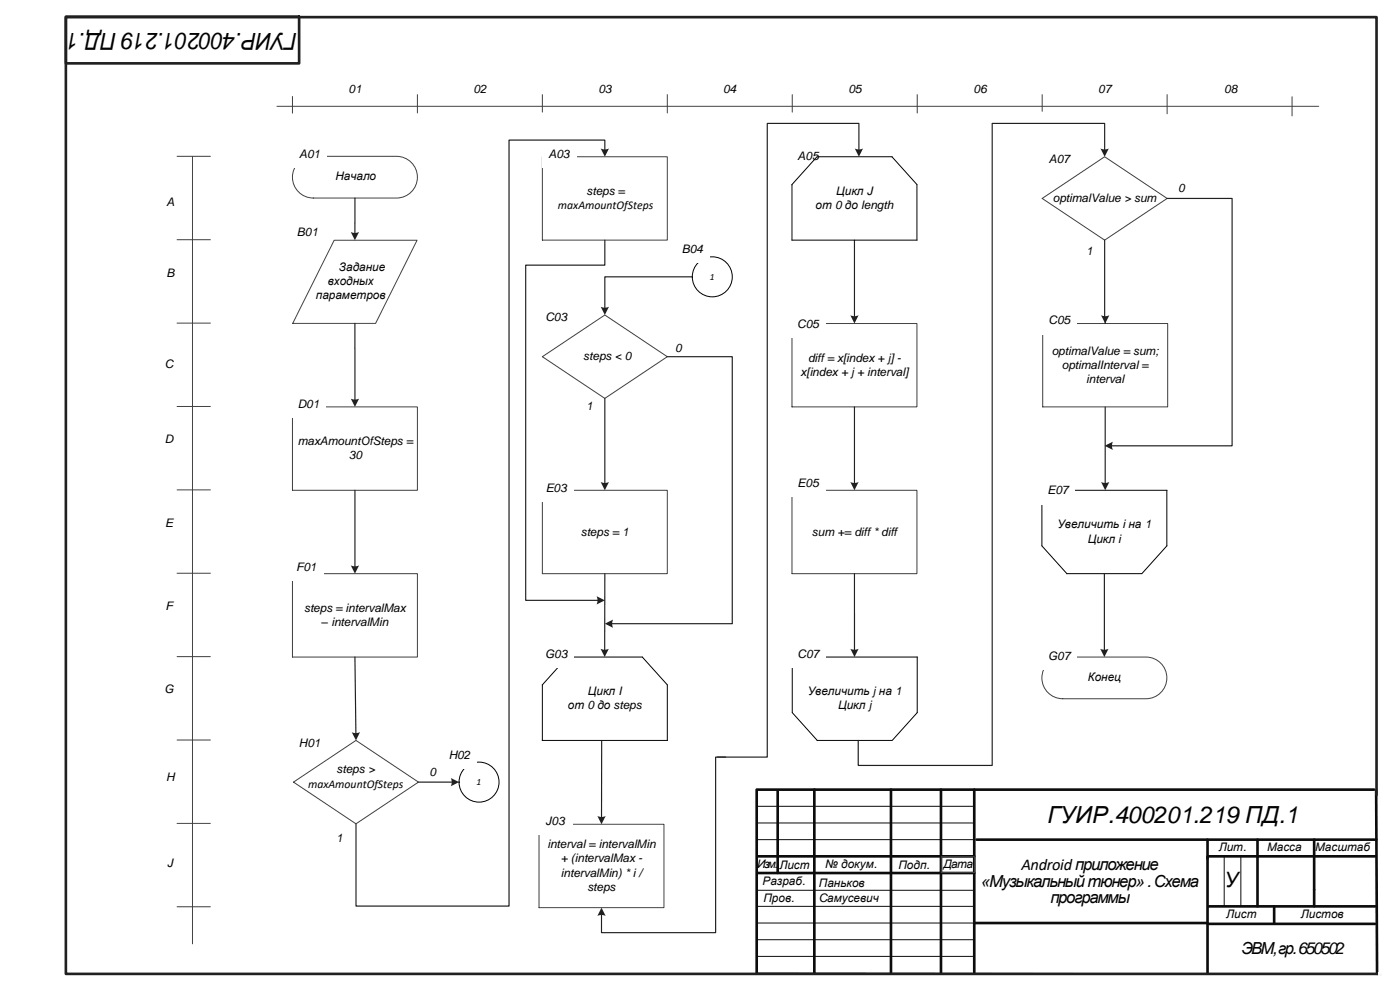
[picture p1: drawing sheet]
<svg xmlns="http://www.w3.org/2000/svg" width="420mm" height="297mm" viewBox="0 0 420 297" stroke-linecap="round" stroke-linejoin="round" font-family="sans-serif">
<g fill="none" stroke="#404040" stroke-width=".3">
<path d="M83.1 31.9h312.7M87.8 28.9v5M125.3 28.4v5.5M162.8 28.4v5.2M200.3 28.4v5.5M237.8 28.4v5.2M275.3 28.4v5.5M312.8 28.4v5M350.3 28.4v5.7M53.1 46.9h10M57.8 46.9v236.1M162.8 47h37.5v25h-37.5z"/>
<path d="M53.1 71.9h10M100.3 72h24.9l-12.5 25h-24.9zM53.1 96.9h10M162.8 106.9l18.7-12.5 18.8 12.5-18.8 12.5zM53.1 121.9h10M87.8 122h37.5v25h-37.5zM53.1 146.9h10M162.8 147h37.5v25h-37.5zM237.7 147h37.5v25h-37.5zM53.1 171.9h10M87.8 172h37.5v25h-37.5zM53.1 196.9h10"/>
<path d="M53.1 221.9h10M282.5 256.9h10v4.7h-10z"/>
</g>
<path d="M170.3 197h22.5l7.5 8.3v16.7h-37.5v-16.7z" fill="none" stroke="#000" stroke-width=".3"/>
<g fill="none" stroke="#0c0c0c" stroke-width=".79">
<path d="M227.1 236.7v55.1M227.4 236.7h185M233.4 237.3v24.5M244.4 236.7v55.1M267.4 236.7v55.1M282.4 236.7v55.1M292.4 236.7v55.1M413 237l.3 55M227.4 256.8h65M293.1 251.7h120M362.4 251.7v40.1M362.8 256.8h50"/>
<path d="M377.4 251.7v20.1M394.4 251.7v20.1M227.4 261.8h65M292.4 276.7h70M362.8 271.8h50M362.8 277h49.9M382.4 271.8v4.9"/>
</g>
<path d="M227.4 241.8h65M227.4 246.8h65M227.4 251.7h65M367.4 256.8v15M372.4 256.8v15M227.1 266.9h65M227.4 271.8h65M227.4 276.7h65M227.1 291.8l184.9 .2M227.4 281.7h65M227.4 286.8h65" fill="none" stroke="#0c0c0c" stroke-width=".3"/>
<path d="M19.8 5h70v14h-70zM413.1 238.3v-233.2h-393.3v286.9h394" fill="none" stroke="#202020" stroke-width=".79"/>
<path d="M413.6 291.6h.9v1h-.9z" fill-rule="evenodd" fill="#fff"/>
<path d="M53.1 246.9h10" fill="none" stroke="#404040" stroke-width=".3"/>
<path d="M181.5 45.1v-3.1h-28.7v229.7h-46v-24.7" fill="none" stroke="#202020" stroke-width=".35"/>
<path d="M180.3 44.5l1.5 .3 1-.3-1.3 2.5z" fill-rule="evenodd" fill="#202020"/>
<path d="M53.1 271.9h10" fill="none" stroke="#404040" stroke-width=".3"/>
<path d="M181.5 172v23.1" fill="none" stroke="#202020" stroke-width=".35"/>
<path d="M180.2 194.5l1.5 .3 1-.3-1.2 2.5z" fill-rule="evenodd" fill="#202020"/>
<path d="M181.5 119.4v25.7" fill="none" stroke="#202020" stroke-width=".35"/>
<path d="M180.3 144.5l1.5 .3 1-.3-1.3 2.5z" fill-rule="evenodd" fill="#202020"/>
<path d="M237.7 97h37.5v25h-37.5z" fill="none" stroke="#404040" stroke-width=".3"/>
<path d="M257.8 45.1v-8.1h-27.5v190h-15" fill="none" stroke="#202020" stroke-width=".35"/>
<path d="M256.5 44.5l1.5 .3 1-.3-1.2 2.5z" fill-rule="evenodd" fill="#202020"/>
<path d="M312.7 147h37.5v16.7l-7.5 8.3h-22.5l-7.5-8.3zM237.8 197h37.5v16.7l-7.5 8.3h-22.5l-7.5-8.3z" fill="none" stroke="#000" stroke-width=".3"/>
<path d="M314.5 198.8a6.2 6.2 0 0 1 4.4-1.8h25a6.2 6.2 0 0 1 6.3 6.3 6.2 6.2 0 0 1-6.3 6.2h-25a6.2 6.2 0 0 1-5.7-3.9 6.2 6.2 0 0 1 1.3-6.8z" fill="none" stroke="#404040" stroke-width=".3"/>
<path d="M256.4 72v23.1" fill="none" stroke="#202020" stroke-width=".35"/>
<path d="M255.2 94.5l1.5 .3 1-.3-1.3 2.5z" fill-rule="evenodd" fill="#202020"/>
<path d="M256.4 122v23.1" fill="none" stroke="#202020" stroke-width=".35"/>
<path d="M255.2 144.5l1.5 .3 1-.3-1.3 2.5z" fill-rule="evenodd" fill="#202020"/>
<path d="M331.7 122v23.1" fill="none" stroke="#202020" stroke-width=".35"/>
<path d="M330.4 144.5l1.5 .3 1-.3-1.2 2.5z" fill-rule="evenodd" fill="#202020"/>
<path d="M331.4 172v23.1" fill="none" stroke="#202020" stroke-width=".35"/>
<path d="M330.2 194.5l1.5 .3 1-.3-1.3 2.5z" fill-rule="evenodd" fill="#202020"/>
<path d="M331.5 45.1v-8.1h-33.7v192.5h-40.2v-7.5" fill="none" stroke="#202020" stroke-width=".35"/>
<path d="M330.3 44.5l1.5 .3 1-.3-1.3 2.5z" fill-rule="evenodd" fill="#202020"/>
<g fill="#fff">
<path d="M162.6 43.7h10.3v6.6h-10.3z" fill-rule="evenodd"/>
<path d="M161.8 92.8h10.3v6.6h-10.3z" fill-rule="evenodd"/>
<path d="M161.8 144h10.3v6.6h-10.3z" fill-rule="evenodd"/>
<path d="M161.8 193.7h10.3v6.6h-10.3z" fill-rule="evenodd"/>
<path d="M237.4 142.4h10.3v6.6h-10.3z" fill-rule="evenodd"/>
<path d="M237.4 94.7h10.3v6.6h-10.3z" fill-rule="evenodd"/>
<path d="M237.4 44.4h10.3v6.6h-10.3z" fill-rule="evenodd"/>
<path d="M312.7 194.4h10.3v6.6h-10.3z" fill-rule="evenodd"/>
<path d="M312.4 144.7h10.3v6.6h-10.3z" fill-rule="evenodd"/>
<path d="M237.4 193.7h10.4v6.6h-10.4z" fill-rule="evenodd"/>
</g>
<path d="M89.6 48.7a6.2 6.2 0 0 1 4.4-1.8h25a6.3 6.3 0 0 1 6.3 6.2 6.3 6.3 0 0 1-6.3 6.3h-25a6.2 6.2 0 0 1-5.8-3.9 6.2 6.2 0 0 1 1.4-6.8z" fill="none" stroke="#404040" stroke-width=".3"/>
<path d="M106.5 197l.3 23.1" fill="none" stroke="#202020" stroke-width=".35"/>
<path d="M105.6 219.5l1 .3 1.4-.3-1.2 2.5z" fill-rule="evenodd" fill="#202020"/>
<path d="M106.5 59.4v10.8" fill="none" stroke="#202020" stroke-width=".35"/>
<path d="M105.3 69.6l1.5 .2 .9-.2-1.2 2.4z" fill-rule="evenodd" fill="#202020"/>
<path d="M106.5 147v23.1" fill="none" stroke="#202020" stroke-width=".35"/>
<path d="M105.3 169.5l1.5 .3 1-.3-1.3 2.5z" fill-rule="evenodd" fill="#202020"/>
<g fill="#fff">
<path d="M87.8 43.7h10.3v6.6h-10.3z" fill-rule="evenodd"/>
<path d="M87.1 67.2h10.3v6.6h-10.3z" fill-rule="evenodd"/>
<path d="M87.4 118.7h10.4v6.6h-10.4z" fill-rule="evenodd"/>
<path d="M86.8 167.7h10.3v6.6h-10.3z" fill-rule="evenodd"/>
<path d="M87.8 220.4h10.3v6.6h-10.3z" fill-rule="evenodd"/>
</g>
<path d="M106.5 97v23.1" fill="none" stroke="#202020" stroke-width=".35"/>
<path d="M105.3 119.5l1 .3 1.5-.3-1.3 2.5z" fill-rule="evenodd" fill="#202020"/>
<path d="M88.1 234.5l18.7-12.5 18.8 12.5-18.8 12.5z" fill="none" stroke="#404040" stroke-width=".3"/>
<circle cx="143.8" cy="234.5" r="6" fill="none" stroke="#000" stroke-width=".3"/>
<path d="M125.6 234.5h10.3" fill="none" stroke="#202020" stroke-width=".35"/>
<path d="M135.3 233.3l2.5 1.2-2.5 1.2 .3-1.5z" fill-rule="evenodd" fill="#202020"/>
<path d="M132.8 224h10.3v6.6h-10.3z" fill-rule="evenodd" fill="#fff"/>
<path d="M387.8 29v5.7" fill="none" stroke="#404040" stroke-width=".3"/>
<circle cx="213.8" cy="83" r="6" fill="none" stroke="#000" stroke-width=".3"/>
<path d="M207.8 83h-26.3v9.6" fill="none" stroke="#202020" stroke-width=".35"/>
<path d="M180.3 92l1 .2 1.5-.2-1.3 2.4z" fill-rule="evenodd" fill="#202020"/>
<path d="M202.6 72.2h10.3v6.6h-10.3z" fill-rule="evenodd" fill="#fff"/>
<path d="M200.3 106.9h19.5v80.1h-36.4" fill="none" stroke="#202020" stroke-width=".35"/>
<path d="M181.5 187l2.5-1.2-.3 .9 .3 1.5z" fill-rule="evenodd" fill="#202020"/>
<path d="M181.5 72v7.5h-23.7v100.5h21.8" fill="none" stroke="#202020" stroke-width=".35"/>
<path d="M179 178.8l2.5 1.2-2.5 1.2 .3-1.5z" fill-rule="evenodd" fill="#202020"/>
<path d="M245.2 47h22.5l7.5 8.3v16.7h-37.5v-16.7z" fill="none" stroke="#000" stroke-width=".3"/>
<path d="M217.8 227h-3v52.6h-34.3v-5.6" fill="none" stroke="#202020" stroke-width=".35"/>
<path d="M180.5 272.1l1.3 2.5-1-.3-1.5 .3z" fill-rule="evenodd" fill="#202020"/>
<path d="M161.8 247.1h37.5v25h-37.5z" fill="none" stroke="#404040" stroke-width=".3"/>
<path d="M161.4 243.9h10.4v6.5h-10.4z" fill-rule="evenodd" fill="#fff"/>
<path d="M180.6 222.1l-.1 23.2" fill="none" stroke="#202020" stroke-width=".35"/>
<path d="M179.3 244.7l1.5 .2 1-.2-1.3 2.4z" fill-rule="evenodd" fill="#202020"/>
<path d="M312.8 59.5l18.7-12.5 18.8 12.5-18.8 12.5z" fill="none" stroke="#404040" stroke-width=".3"/>
<path d="M256.4 172v23.1" fill="none" stroke="#202020" stroke-width=".35"/>
<path d="M255.2 194.5l1.5 .3 1-.3-1.3 2.5z" fill-rule="evenodd" fill="#202020"/>
<path d="M312.8 45.4h10.3v6.6h-10.3z" fill-rule="evenodd" fill="#fff"/>
<path d="M312.9 97h37.5v25h-37.5z" fill="none" stroke="#404040" stroke-width=".3"/>
<path d="M331.5 72v24.1h.2v.9" fill="none" stroke="#202020" stroke-width=".35"/>
<path d="M330.4 94.5l1.5 .3 1-.3-1.2 2.5z" fill-rule="evenodd" fill="#202020"/>
<path d="M350.3 59.5h19.5v74.2h-36.4" fill="none" stroke="#202020" stroke-width=".35"/>
<path d="M331.5 133.7l2.5-1.3-.3 1 .3 1.5z" fill-rule="evenodd" fill="#202020"/>
<path d="M312.8 93.7h10.3v6.6h-10.3z" fill-rule="evenodd" fill="#fff"/>
<text font-size="7.1" x="314.4" y="246.6">ГУИР.400201.219 ПД.1</text>
<text font-size="7" x="89.2" y="9.9" transform="rotate(-180 89.2 9.9)">ГУИР.400201.219 ПД.1</text>
<text font-size="6.3" x="367.5" y="265.9">У</text>
<g font-size="5">
<text x="294.5" y="265.8">«Музыкальныйтюнер».Схема</text>
<text x="315.2" y="270.8">программы</text>
<text x="372.6" y="286">ЭВМ,гр.650502</text>
</g>
<text font-size="4.9" x="306.6" y="260.8">Androidприложение</text>
<g font-size="3.5">
<text x="104.6" y="27.8">01</text>
<text x="142.1" y="27.9">02</text>
<text x="179.6" y="28">03</text>
<text x="217" y="28">04</text>
<text x="254.6" y="28">05</text>
<text x="292.2" y="28">06</text>
<text x="329.6" y="28">07</text>
<text x="367.4" y="28">08</text>
<text x="89.8" y="47.3">A01</text>
<text x="164.6" y="47.3">A03</text>
<text x="239.4" y="48">A05</text>
<text x="314.8" y="49">A07</text>
<text x="100.6" y="54.1">Начало</text>
<text x="176" y="58.4">steps =</text>
<text x="251" y="58.4">Цикл J</text>
<text x="353.6" y="57.6">0</text>
<text x="49.9" y="61.7">A</text>
<text x="167.5" y="62.7">maxAmountOfSteps</text>
<text x="244.8" y="62.7">от 0 до length</text>
<text x="316" y="60.6">optimalValue &gt; sum</text>
<text x="89.1" y="70.8">B01</text>
<text x="204.6" y="75.8">B04</text>
<text x="326" y="76.5">1</text>
<text x="49.9" y="83">B</text>
<text x="101.7" y="81.3">Задание</text>
<text x="94.8" y="89.8">параметров</text>
<text x="98.3" y="85.6">входных</text>
<text x="163.7" y="96.4">C03</text>
<text x="239.3" y="98.3">C05</text>
<text x="314.7" y="97.3">C05</text>
<text x="202.7" y="105.5">0</text>
<text x="315.7" y="106.3">optimalValue = sum;</text>
<text x="49.5" y="110.4">C</text>
<text x="175.1" y="108.1">steps &lt; 0</text>
<text x="240.3" y="112.7">x[index + j+ interval]</text>
<text x="242.5" y="108.4">diff= x[index + j] -</text>
<text x="318.7" y="110.6">optimalInterval =</text>
<text x="326" y="114.8">interval</text>
<text x="89.4" y="122.3">D01</text>
<text x="175.9" y="123.1">1</text>
<text x="49.5" y="132.9">D</text>
<text x="89.3" y="133.4">maxAmountOfSteps =</text>
<text x="104.7" y="137.7">30</text>
<text x="163.8" y="147.5">E03</text>
<text x="239.4" y="146">E05</text>
<text x="314.4" y="148.3">E07</text>
<text x="49.6" y="157.9">E</text>
<text x="174.3" y="160.6">steps = 1</text>
<text x="243.7" y="160.6">sum += diff* diff</text>
<text x="317.3" y="158.4">Увеличить i на 1</text>
<text x="326.5" y="162.7">Цикл i</text>
<text x="88.9" y="171.3">F01</text>
<text x="49.7" y="182.9">F</text>
<text x="91.3" y="183.4">steps = intervalMax</text>
<text x="96.5" y="187.7">– intervalMin</text>
<text x="163.6" y="197.3">G03</text>
<text x="239.4" y="197.3">C07</text>
<text x="314.5" y="198">G07</text>
<text x="49.4" y="207.9">G</text>
<text x="176.4" y="208.4">Цикл I</text>
<text x="242.4" y="208.4">Увеличить jна 1</text>
<text x="326.5" y="204.3">Конец</text>
<text x="170.4" y="212.7">от 0 до steps</text>
<text x="251.5" y="212.7">Цикл j</text>
<text x="89.7" y="224">H01</text>
<text x="134.7" y="227.5">H02</text>
<text x="101" y="231.9">steps &gt;</text>
<text x="128.9" y="232.6">0</text>
<text x="49.8" y="234">H</text>
<text x="92.5" y="236.2">maxAmountOfSteps</text>
<text x="163.8" y="247.4">J03</text>
<text x="100.9" y="252.5">1</text>
<text x="164.3" y="254.3">interval = intervalMin</text>
<text x="365.7" y="255.3">Лит.</text>
<text x="380.3" y="255.3">Масса</text>
<text x="394.7" y="255.3">Масштаб</text>
<text x="50.2" y="260">J</text>
<text x="168.3" y="258.6">+ (intervalMax -</text>
<text x="168.4" y="262.8">intervalMin) * i /</text>
<text x="227.2" y="260.4">Изм.</text>
<text x="233.9" y="260.5">Лист</text>
<text x="247.7" y="260.4">№ докум.</text>
<text x="269.6" y="260.5">Подп.</text>
<text x="283.2" y="260.4">Дата</text>
<text x="176.3" y="267">steps</text>
<text x="228.8" y="265.5">Разраб.</text>
<text x="245.7" y="265.9">Паньков</text>
<text x="229.1" y="270.5">Пров.</text>
<text x="245.7" y="270.5">Cамусевич</text>
<text x="368" y="275.3">Лист</text>
<text x="390.4" y="275.3">Листов</text>
</g>
<g font-size="2.8">
<text x="213.1" y="83.8">1</text>
<text x="143.1" y="235.3">1</text>
</g>
</svg>
